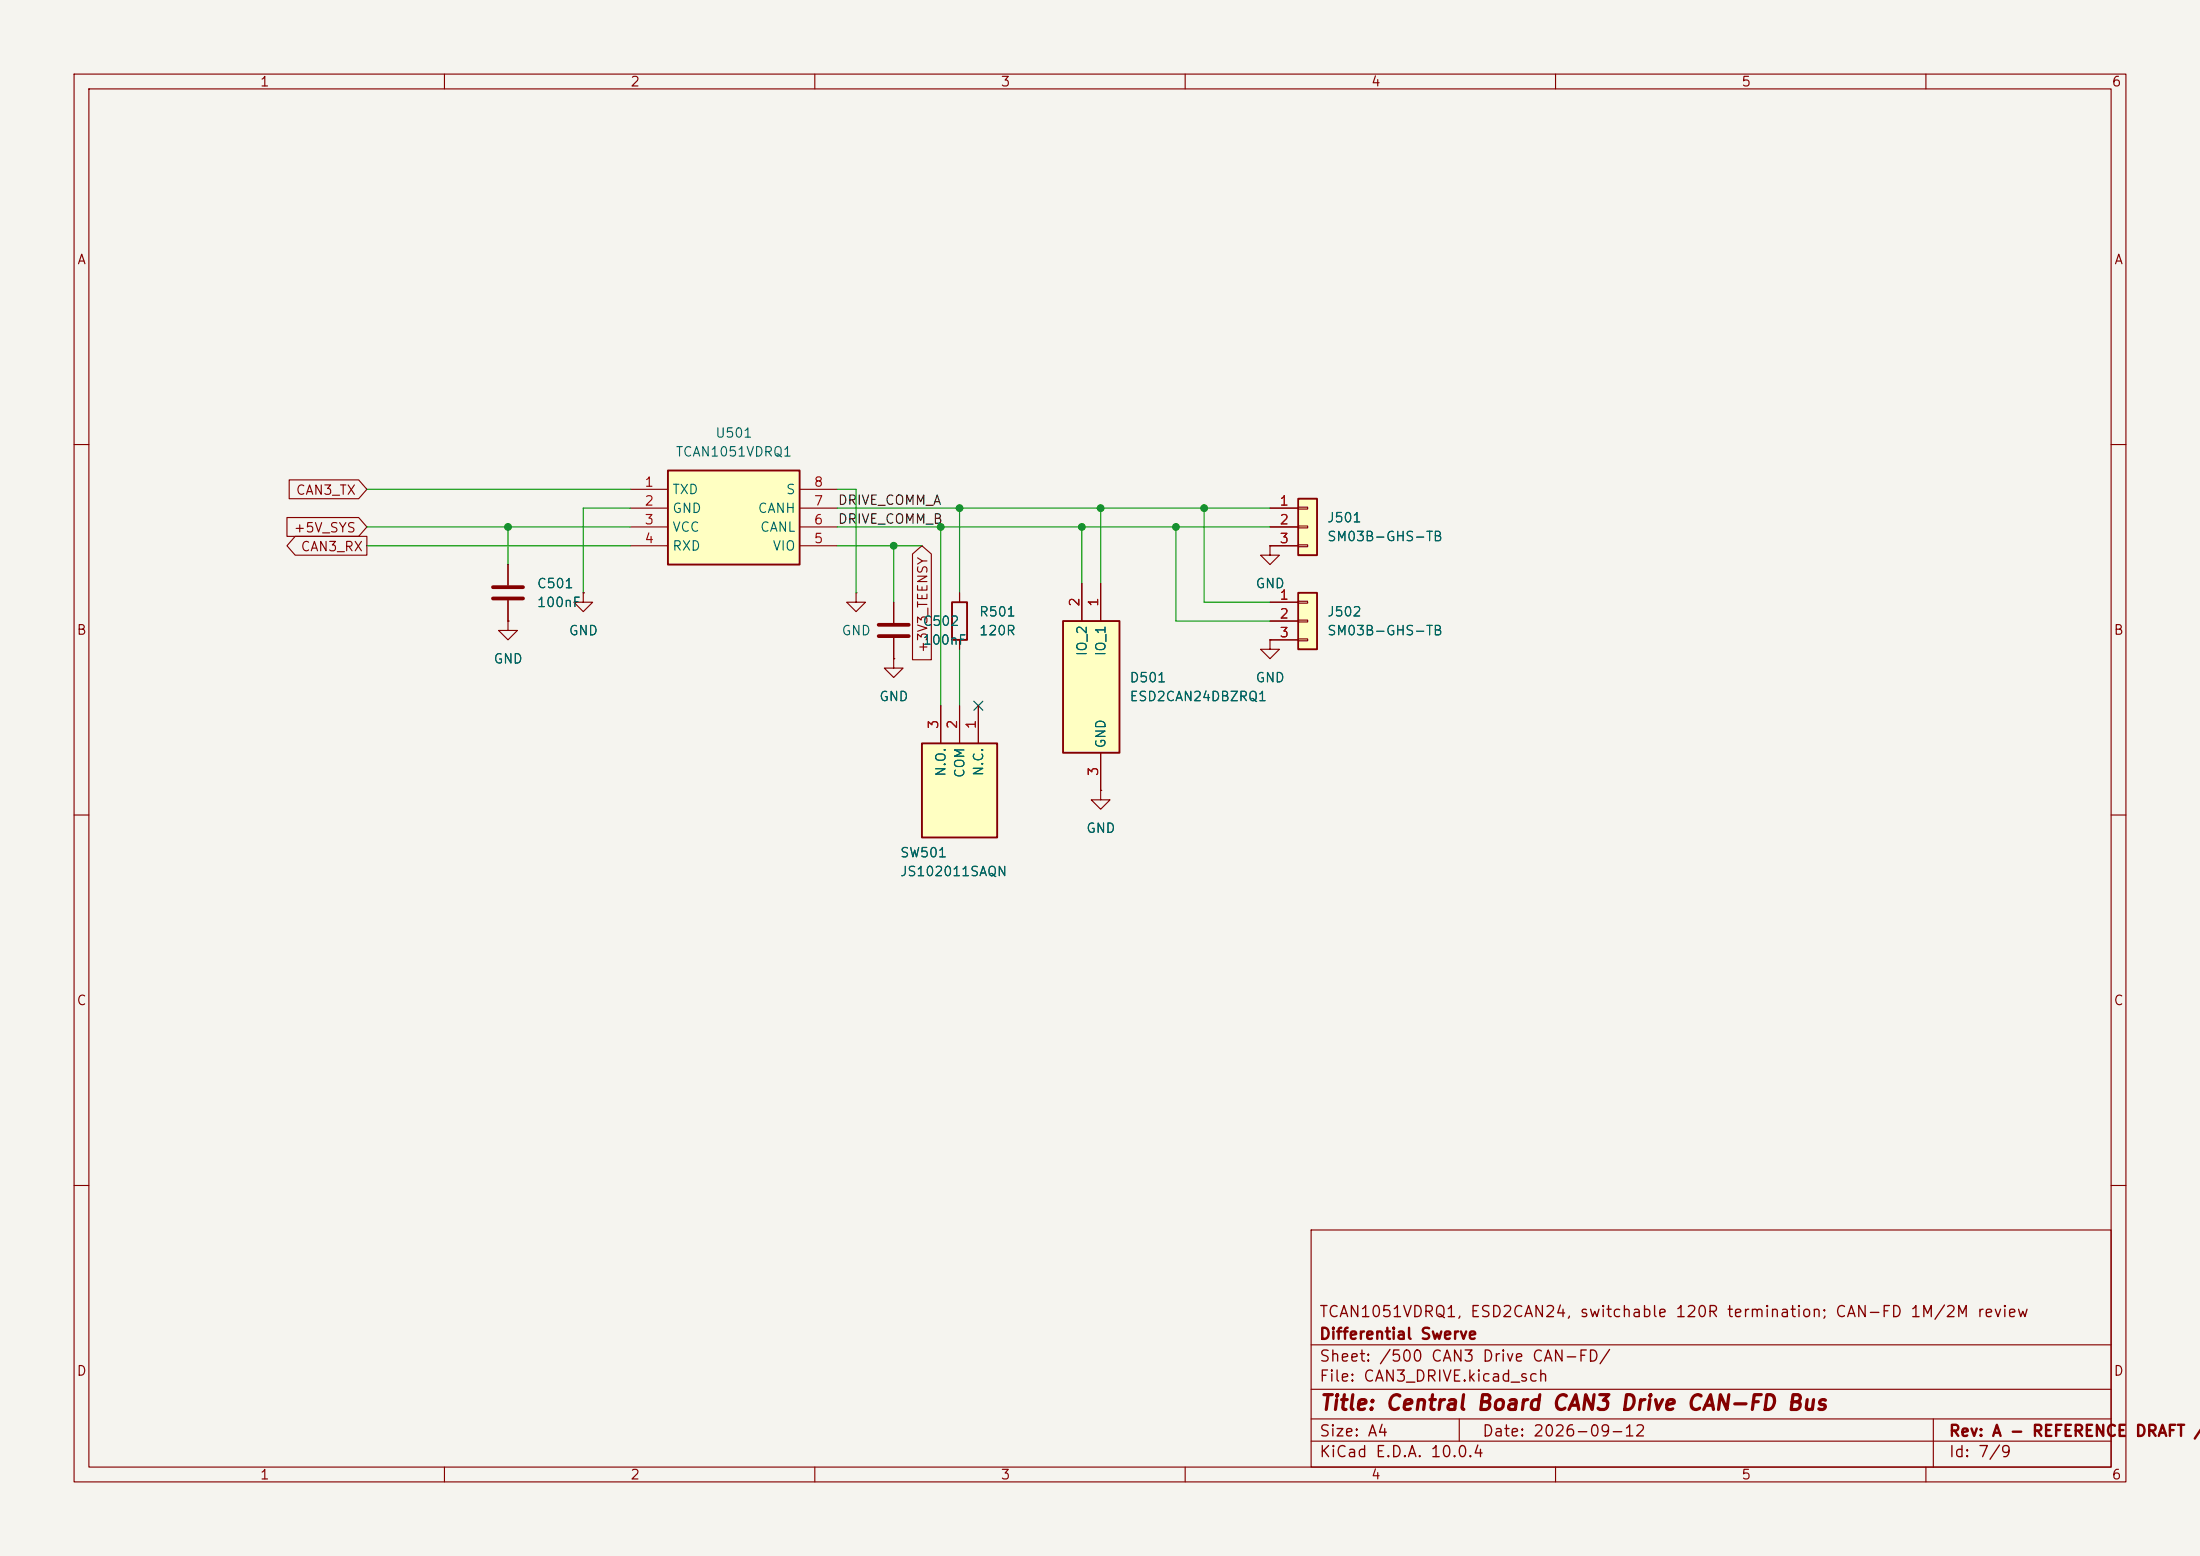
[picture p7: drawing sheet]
<svg xmlns="http://www.w3.org/2000/svg" width="297mm" height="210mm" viewBox="0 0 297 210" stroke-linecap="round" stroke-linejoin="round" font-family="sans-serif">
<path d="M0 0h297v210h-297z" fill="#f5f4ef" stroke="#f5f4ef" stroke-width=".14"/>
<g fill="none" stroke="#840000" stroke-width=".15">
<path d="M10 10h277v190h-277zM12 12h273v186h-273zM60 10v2M110 10v2M160 10v2M210 10v2M260 10v2M10 60h2M285 60h2M171.4 86.4v1.2h1.3l-1.3 1.3-1.2-1.3h1.2M171.4 86.4h.1M10 110h2"/>
<path d="M285 110h2M10 160h2M177 166h108v32h-108zM285 160h2M60 198v2M110 198v2M160 198v2M177 194.5h108M177 191.5h108M177 187.5h108M177 181.5h108M197 191.5v3"/>
<path d="M210 198v2M260 198v2M261 191.5v6.5"/>
</g>
<path d="M143.5 83.8h7.6v17.8h-7.6z" fill="#ffffc2"/>
<path d="M128.5 81.3h2.1v5.1h-2.1zM143.5 83.8h7.6v17.8h-7.6z" fill="none" stroke="#840000" stroke-width=".25"/>
<path d="M146 78.7v5.1M148.6 78.7v5.1M120.6 81.3v2.8M120.6 86.1v2.8M129.5 80v1.3M129.5 86.4v1.2M148.6 101.6v5.1" fill="none" stroke="#840000" stroke-width=".15"/>
<path d="M118.6 84.3h4.1M118.6 85.9h4.1" fill="none" stroke="#840000" stroke-width=".51"/>
<path d="M175.3 67.3h2.5v7.6h-2.5z" fill="#ffffc2"/>
<path d="M175.3 67.3h2.5v7.6h-2.5z" fill="none" stroke="#840000" stroke-width=".25"/>
<path d="M171.4 68.6h3.9M171.4 71.1h3.9M171.4 73.7h3.9M175.3 68.5h1.2v.2h-1.2zM175.3 71h1.2v.2h-1.2zM175.3 73.5h1.2v.3h-1.2zM120.6 88.9v1.3h1.3l-1.3 1.2-1.2-1.2h1.2M120.6 88.9h.1" fill="none" stroke="#840000" stroke-width=".15"/>
<path d="M175.3 80h2.5v7.6h-2.5z" fill="#ffffc2"/>
<path d="M175.3 80h2.5v7.6h-2.5z" fill="none" stroke="#840000" stroke-width=".25"/>
<path d="M171.4 73.7v1.2h1.3l-1.3 1.3-1.2-1.3h1.2M171.4 73.7h.1M171.4 81.3h3.9M171.4 83.8h3.9M171.4 86.4h3.9M175.3 81.2h1.2v.2h-1.2zM175.3 83.7h1.2v.2h-1.2zM175.3 86.2h1.2v.3h-1.2zM148.6 106.7v1.3h1.3l-1.3 1.2-1.3-1.2h1.3M148.6 106.7h.1" fill="none" stroke="#840000" stroke-width=".15"/>
<path d="M124.5 100.3h10.1v12.7h-10.1z" fill="#ffffc2"/>
<path d="M124.5 100.3h10.1v12.7h-10.1z" fill="none" stroke="#840000" stroke-width=".25"/>
<path d="M68.6 76.2v2.8M68.6 83.8v1.3h1.2l-1.2 1.3-1.3-1.3h1.3M68.6 83.8h.1M68.6 81v2.8M78.7 80v1.3h1.3l-1.3 1.3-1.2-1.3h1.2M78.7 80h.1M127 95.3v5M129.5 95.3v5M132.1 95.3v5" fill="none" stroke="#840000" stroke-width=".15"/>
<path d="M66.5 79.2h4.1M66.5 80.8h4.1" fill="none" stroke="#840000" stroke-width=".51"/>
<path d="M90.2 63.5h17.7v12.7h-17.7z" fill="#ffffc2"/>
<path d="M90.2 63.5h17.7v12.7h-17.7z" fill="none" stroke="#840000" stroke-width=".25"/>
<g fill="none" stroke="#840000" stroke-width=".15">
<path d="M38.7 69.8h9.7l1.1 1.3-1.1 1.3h-9.7zM39 64.8h9.4l1.1 1.2-1.1 1.3h-9.4zM39.9 72.4h9.6v2.5h-9.6l-1.2-1.2zM68.6 76.2v2.8M85.1 66h5.1M85.1 68.6h5.1M85.1 71.1h5.1M85.1 73.7h5.1M107.9 66h5.1M107.9 68.6h5.1M107.9 71.1h5.1M107.9 73.7h5.1"/>
<path d="M123.2 74.8l1.3-1.1 1.2 1.1v14.2h-2.5zM146 78.7v5.1M148.6 78.7v5.1M171.4 73.7h.1M171.4 68.6h3.9M171.4 71.1h3.9M171.4 73.7h3.9M68.6 83.8h.1M68.6 81v2.8M78.7 80h.1M115.6 80v1.3h1.2l-1.2 1.3-1.3-1.3h1.3M115.6 80h.1"/>
<path d="M120.6 88.9h.1M120.6 81.3v2.8M120.6 86.1v2.8M127 95.3v5M129.5 80v1.3M129.5 86.4v1.2M129.5 95.3v5M132.1 95.3v5M171.4 86.4h.1M171.4 81.3h3.9M171.4 83.8h3.9M171.4 86.4h3.9"/>
<path d="M148.6 106.7h.1M148.6 101.6v5.1"/>
</g>
<g fill="none" stroke="#009600" stroke-width=".15">
<path d="M49.5 71.1h35.6M49.5 73.7h35.6M49.5 66h35.6M68.6 71.1v5.1M85.1 68.6h-6.4v11.4M113 71.1h58.4M113 73.7h11.5M113 66h2.6v14M113 68.6h58.4M120.6 73.7v7.6M127 71.1v24.2M129.5 68.6v11.4"/>
<path d="M146 71.1v7.6M148.6 68.6v10.1M158.7 71.1v12.7h12.7M162.6 68.6v12.7h8.8M129.5 87.6v7.7"/>
</g>
<path d="M131.5 94.6l1.2 1.3M132.7 94.6l-1.2 1.3" fill="none" stroke="#000084" stroke-width=".15"/>
<g fill="#009600" stroke="#009600" stroke-width=".14">
<circle cx="129.5" cy="68.6" r=".46"/>
<circle cx="127" cy="71.1" r=".46"/>
<circle cx="158.7" cy="71.1" r=".46"/>
<circle cx="148.6" cy="68.6" r=".46"/>
<circle cx="162.6" cy="68.6" r=".46"/>
<circle cx="146" cy="71.1" r=".46"/>
<circle cx="120.6" cy="73.7" r=".46"/>
<circle cx="68.6" cy="71.1" r=".46"/>
</g>
<text font-size="2" fill="#840000" x="178" y="190.8">Title: Central Board CAN3 Drive CAN-FD Bus</text>
<g font-size="1.5" fill="#840000">
<text x="178" y="178.2">TCAN1051VDRQ1, ESD2CAN24, switchable 120R termination; CAN-FD 1M/2M review</text>
<text x="178" y="184.2">Sheet: /500 CAN3 Drive CAN-FD/</text>
<text x="178" y="181.2">Differential Swerve</text>
<text x="178" y="186.9">File: CAN3_DRIVE.kicad_sch</text>
<text x="178" y="197.1">KiCad E.D.A. 10.0.4</text>
<text x="178" y="194.3">Size: A4</text>
<text x="200" y="194.3">Date: 2026-09-12</text>
<text x="263" y="194.3">Rev: A - REFERENCE</text>
<text x="263" y="197.1">Id: 7/9</text>
<text x="288.1" y="194.3">DRAFT /</text>
</g>
<g font-size="1.3" fill="#840000">
<text x="35" y="12">1</text>
<text x="85" y="12">2</text>
<text x="135" y="12">3</text>
<text x="185" y="12">4</text>
<text x="235" y="12">5</text>
<text x="285" y="12">6</text>
<text x="10.3" y="36">A</text>
<text x="285.3" y="36">A</text>
<text x="39.9" y="67.1">CAN3_TX</text>
<text x="39.6" y="72.2">+5V_SYS</text>
<text x="40.5" y="74.7">CAN3_RX</text>
<text x="10.3" y="86">B</text>
<text x="125.5" y="88.2" transform="rotate(-90 125.5 88.2)">+3V3_TEENSY</text>
<text x="285.3" y="86">B</text>
<text x="10.3" y="136">C</text>
<text x="285.3" y="136">C</text>
<text x="10.3" y="186">D</text>
<text x="285.3" y="186">D</text>
<text x="35" y="200">1</text>
<text x="85" y="200">2</text>
<text x="135" y="200">3</text>
<text x="185" y="200">4</text>
<text x="235" y="200">5</text>
<text x="285" y="200">6</text>
</g>
<g font-size="1.3" fill="#006464">
<text x="96.5" y="59.4">U501</text>
<text x="91.1" y="61.9">TCAN1051VDRQ1</text>
<text x="90.7" y="67">TXD</text>
<text x="90.7" y="69.6">GND</text>
<text x="102.2" y="69.6">CANH</text>
<text x="106" y="67">S</text>
<text x="179.1" y="70.8">J501</text>
<text x="90.7" y="72.1">VCC</text>
<text x="90.7" y="74.6">RXD</text>
<text x="102.5" y="72.1">CANL</text>
<text x="104.2" y="74.6">VIO</text>
<text x="179.1" y="73.4">SM03B-GHS-TB</text>
<text x="72.4" y="79.7">C501</text>
<text x="72.4" y="82.3">100nF</text>
<text x="132.1" y="83.5">R501</text>
<text x="169.4" y="79.7">GND</text>
<text x="179.1" y="83.5">J502</text>
<text x="66.5" y="89.9">GND</text>
<text x="76.7" y="86.1">GND</text>
<text x="113.5" y="86.1">GND</text>
<text x="124.5" y="84.8">C502</text>
<text x="124.5" y="87.3">100nF</text>
<text x="132.1" y="86.1">120R</text>
<text x="147" y="88.6" transform="rotate(-90 147 88.6)">IO_2</text>
<text x="149.6" y="88.6" transform="rotate(-90 149.6 88.6)">IO_1</text>
<text x="179.1" y="86.1">SM03B-GHS-TB</text>
<text x="118.6" y="95">GND</text>
<text x="152.4" y="92.4">D501</text>
<text x="152.4" y="95">ESD2CAN24DBZRQ1</text>
<text x="169.4" y="92.4">GND</text>
<text x="149.6" y="101.1" transform="rotate(-90 149.6 101.1)">GND</text>
<text x="128" y="104.9" transform="rotate(-90 128 104.9)">N.O.</text>
<text x="130.5" y="105.1" transform="rotate(-90 130.5 105.1)">COM</text>
<text x="133.1" y="104.9" transform="rotate(-90 133.1 104.9)">N.C.</text>
<text x="146.6" y="112.7">GND</text>
<text x="121.4" y="116">SW501</text>
<text x="121.4" y="118.6">JS102011SAQN</text>
</g>
<g font-size="1.3" fill="#a90000">
<text x="86.9" y="66">1</text>
<text x="86.9" y="68.6">2</text>
<text x="86.9" y="71.1">3</text>
<text x="109.8" y="71.1">6</text>
<text x="109.8" y="68.6">7</text>
<text x="109.8" y="66">8</text>
<text x="172.6" y="68.6">1</text>
<text x="172.6" y="71.1">2</text>
<text x="86.9" y="73.6">4</text>
<text x="109.8" y="73.6">5</text>
<text x="172.6" y="73.6">3</text>
<text x="146" y="82" transform="rotate(-90 146 82)">2</text>
<text x="148.6" y="82" transform="rotate(-90 148.6 82)">1</text>
<text x="172.6" y="81.3">1</text>
<text x="172.6" y="83.8">2</text>
<text x="172.6" y="86.3">3</text>
<text x="127" y="98.5" transform="rotate(-90 127 98.5)">3</text>
<text x="129.5" y="98.5" transform="rotate(-90 129.5 98.5)">2</text>
<text x="132.1" y="98.5" transform="rotate(-90 132.1 98.5)">1</text>
<text x="148.6" y="104.8" transform="rotate(-90 148.6 104.8)">3</text>
</g>
<g font-size="1.3" fill="#0f0f0f">
<text x="113" y="71">DRIVE_COMM_B</text>
<text x="113" y="68.5">DRIVE_COMM_A</text>
</g>
</svg>
